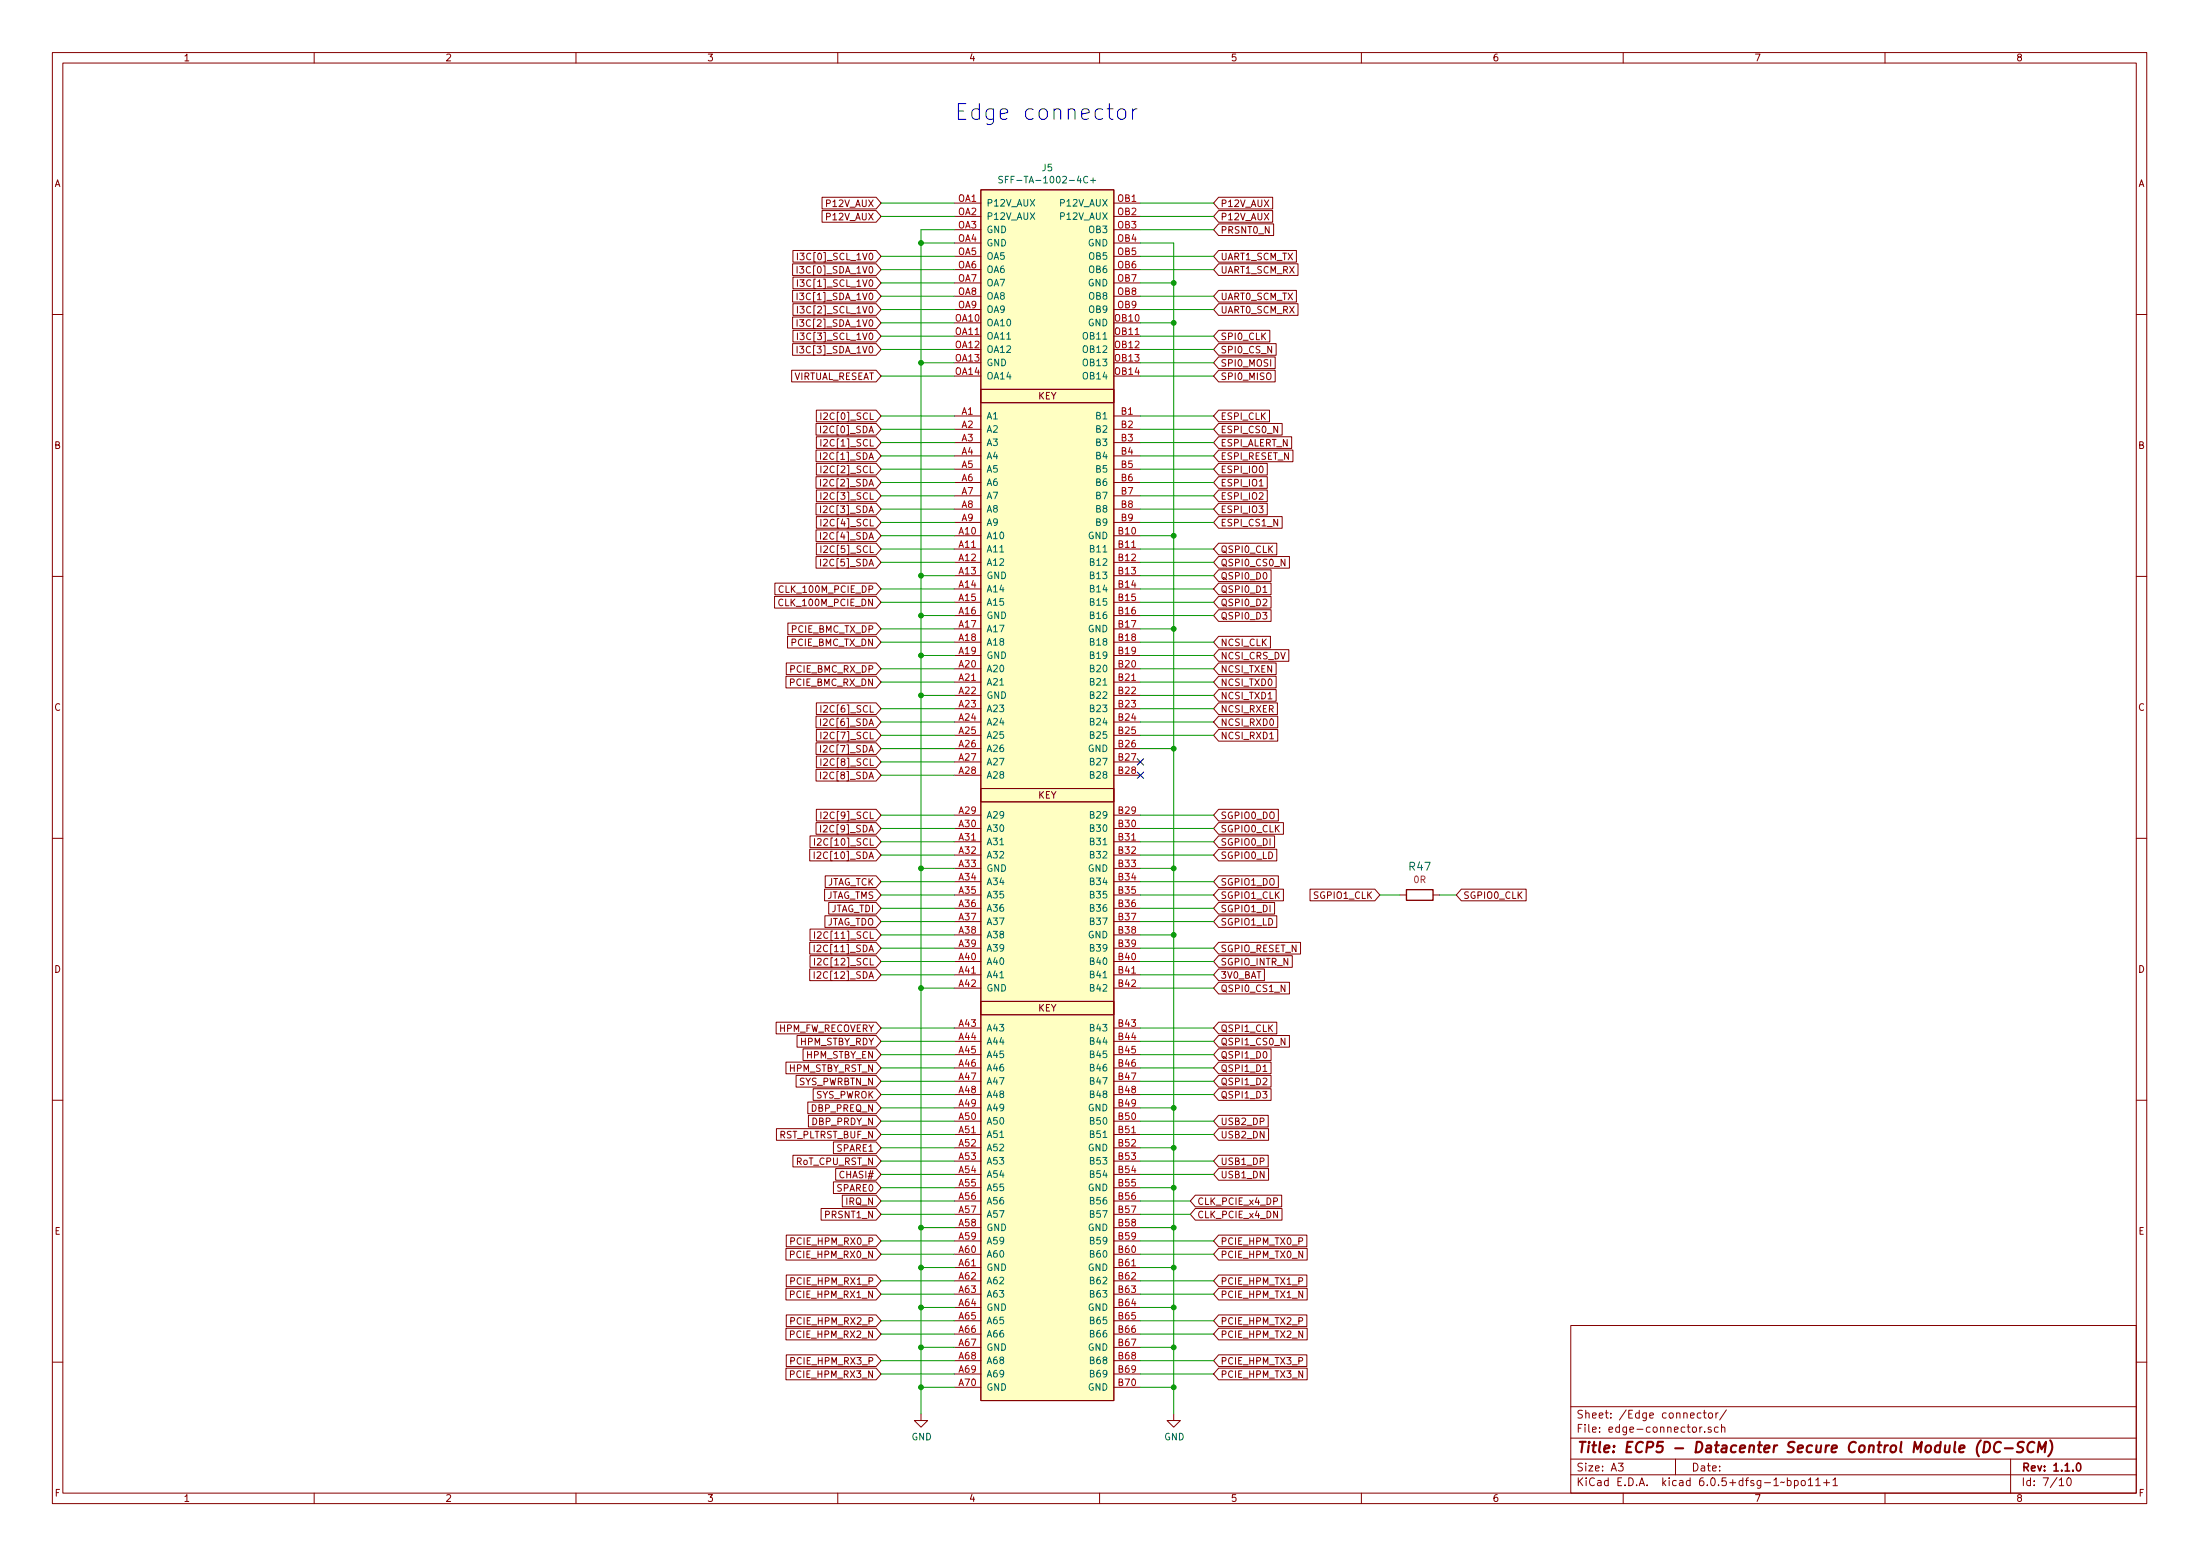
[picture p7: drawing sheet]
EESchema Schematic File Version 4
EELAYER 30 0
EELAYER END
$Descr A3 16535 11693
encoding utf-8
Sheet 5 10
Title "ECP5 - Datacenter Secure Control Module (DC-SCM)"
Date ""
Rev "1.1.0"
Comp ""
Comment1 ""
Comment2 ""
Comment3 ""
Comment4 ""
$EndDescr
Wire Wire Line
	9125 1525 8575 1525
Wire Wire Line
	9125 1625 8575 1625
Wire Wire Line
	8575 1725 9125 1725
Wire Wire Line
	8575 2025 9125 2025
Wire Wire Line
	9125 2225 8575 2225
Wire Wire Line
	8575 2325 9125 2325
Wire Wire Line
	9125 2525 8575 2525
Wire Wire Line
	8575 2625 9125 2625
Wire Wire Line
	9125 2725 8575 2725
Wire Wire Line
	9125 2825 8575 2825
Wire Wire Line
	9125 6125 8575 6125
Wire Wire Line
	9125 6225 8575 6225
Wire Wire Line
	8575 6325 9125 6325
Wire Wire Line
	9125 6425 8575 6425
Wire Wire Line
	8575 6625 9125 6625
Wire Wire Line
	9125 6725 8575 6725
Wire Wire Line
	9125 6825 8575 6825
Wire Wire Line
	8575 6925 9125 6925
Wire Wire Line
	9125 7125 8575 7125
Wire Wire Line
	8575 7225 9125 7225
Wire Wire Line
	9125 7325 8575 7325
Wire Wire Line
	9125 7425 8575 7425
Wire Wire Line
	9125 3125 8575 3125
Wire Wire Line
	9125 3225 8575 3225
Wire Wire Line
	8575 3325 9125 3325
Wire Wire Line
	9125 3425 8575 3425
Wire Wire Line
	9125 3525 8575 3525
Wire Wire Line
	8575 3625 9125 3625
Wire Wire Line
	9125 3725 8575 3725
Wire Wire Line
	9125 3825 8575 3825
Wire Wire Line
	8575 3925 9125 3925
Wire Wire Line
	9125 4125 8575 4125
Wire Wire Line
	8575 4225 9125 4225
Wire Wire Line
	9125 4325 8575 4325
Wire Wire Line
	9125 4425 8575 4425
Wire Wire Line
	9125 4525 8575 4525
Wire Wire Line
	9125 4625 8575 4625
Wire Wire Line
	8575 4725 8825 4725
Wire Wire Line
	9125 4825 8575 4825
Wire Wire Line
	9125 4925 8575 4925
Wire Wire Line
	8575 5025 9125 5025
Wire Wire Line
	9125 5125 8575 5125
Wire Wire Line
	9125 5225 8575 5225
Wire Wire Line
	8575 5325 9125 5325
Wire Wire Line
	9125 5425 8575 5425
Wire Wire Line
	9125 5525 8575 5525
Wire Wire Line
	8575 5625 8825 5625
Wire Wire Line
	9125 7725 8575 7725
Wire Wire Line
	9125 7825 8575 7825
Wire Wire Line
	8575 7925 9125 7925
Wire Wire Line
	9125 8025 8575 8025
Wire Wire Line
	9125 8125 8575 8125
Wire Wire Line
	8575 8225 9125 8225
Wire Wire Line
	9125 8425 8575 8425
Wire Wire Line
	8575 8525 9125 8525
Wire Wire Line
	8825 8625 8575 8625
Wire Wire Line
	9125 8725 8575 8725
Wire Wire Line
	8575 8825 9125 8825
Wire Wire Line
	8575 9325 9125 9325
Wire Wire Line
	9125 9425 8575 9425
Wire Wire Line
	8575 9625 9125 9625
Wire Wire Line
	9125 9725 8575 9725
Wire Wire Line
	8575 9925 9125 9925
Wire Wire Line
	9125 10025 8575 10025
Wire Wire Line
	8575 10225 9125 10225
Wire Wire Line
	9125 10325 8575 10325
Text GLabel 6625 1625 0    50   Input ~ 0
P12V_AUX
Connection ~ 6925 2725
Connection ~ 6925 6525
Wire Wire Line
	6925 6525 6925 7425
Connection ~ 6925 7425
Wire Wire Line
	6925 7425 6925 9225
Connection ~ 6925 9225
Wire Wire Line
	6925 9225 6925 9525
Connection ~ 6925 9825
Wire Wire Line
	6925 9825 6925 10125
Connection ~ 6925 10125
Wire Wire Line
	6925 10125 6925 10425
Wire Wire Line
	6925 10425 6925 10625
Connection ~ 6925 10425
$Comp
L ecp5-dc-scm:GND #PWR027
U 1 1
P 6925 10625
F 0 "#PWR027" H 6925 10375 50  0001 C CNN
F 1 "GND" H 6930 10452 50  0000 C CNN
F 2 "" H 6925 10625 50  0001 C CNN
F 3 "" H 6925 10625 50  0001 C CNN
	1    6925 10625
	1    0    0    -1  
$EndComp
Wire Wire Line
	6925 1825 6925 2725
Wire Wire Line
	6925 1825 6925 1725
Connection ~ 6925 1825
Text GLabel 6625 2825 0    50   Input ~ 0
VIRTUAL_RESEAT
Text GLabel 6625 3125 0    50   Input ~ 0
I2C[0]_SCL
Text GLabel 6625 3225 0    50   Input ~ 0
I2C[0]_SDA
Text GLabel 6625 3325 0    50   Input ~ 0
I2C[1]_SCL
Text GLabel 6625 3425 0    50   Input ~ 0
I2C[1]_SDA
Text GLabel 6625 3525 0    50   Input ~ 0
I2C[2]_SCL
Text GLabel 6625 3625 0    50   Input ~ 0
I2C[2]_SDA
Text GLabel 6625 3725 0    50   Input ~ 0
I2C[3]_SCL
Text GLabel 6625 3825 0    50   Input ~ 0
I2C[3]_SDA
Text GLabel 6625 3925 0    50   Input ~ 0
I2C[4]_SCL
Text GLabel 6625 4025 0    50   Input ~ 0
I2C[4]_SDA
Text GLabel 6625 4425 0    50   Input ~ 0
CLK_100M_PCIE_DP
Text GLabel 6625 4525 0    50   Input ~ 0
CLK_100M_PCIE_DN
Text GLabel 6625 4725 0    50   Input ~ 0
PCIE_BMC_TX_DP
Text GLabel 6625 4825 0    50   Input ~ 0
PCIE_BMC_TX_DN
Text GLabel 6625 5025 0    50   Input ~ 0
PCIE_BMC_RX_DP
Text GLabel 6625 5125 0    50   Input ~ 0
PCIE_BMC_RX_DN
Text GLabel 6625 4125 0    50   Input ~ 0
I2C[5]_SCL
Text GLabel 6625 4225 0    50   Input ~ 0
I2C[5]_SDA
Text GLabel 6625 5325 0    50   Input ~ 0
I2C[6]_SCL
Text GLabel 6625 5425 0    50   Input ~ 0
I2C[6]_SDA
Text GLabel 6625 5525 0    50   Input ~ 0
I2C[7]_SCL
Text GLabel 6625 5625 0    50   Input ~ 0
I2C[7]_SDA
Text GLabel 6625 5725 0    50   Input ~ 0
I2C[8]_SCL
Text GLabel 6625 5825 0    50   Input ~ 0
I2C[8]_SDA
Text GLabel 6625 6125 0    50   Input ~ 0
I2C[9]_SCL
Text GLabel 6625 6225 0    50   Input ~ 0
I2C[9]_SDA
Text GLabel 6625 6325 0    50   Input ~ 0
I2C[10]_SCL
Text GLabel 6625 6425 0    50   Input ~ 0
I2C[10]_SDA
Text GLabel 6625 6625 0    50   Input ~ 0
JTAG_TCK
Text GLabel 6625 6725 0    50   Input ~ 0
JTAG_TMS
Text GLabel 6625 6825 0    50   Input ~ 0
JTAG_TDI
Text GLabel 6625 6925 0    50   Input ~ 0
JTAG_TDO
Text GLabel 6625 7025 0    50   Input ~ 0
I2C[11]_SCL
Text GLabel 6625 7125 0    50   Input ~ 0
I2C[11]_SDA
Text GLabel 6625 7225 0    50   Input ~ 0
I2C[12]_SCL
Text GLabel 6625 7325 0    50   Input ~ 0
I2C[12]_SDA
Text GLabel 6625 7725 0    50   Input ~ 0
HPM_FW_RECOVERY
Text GLabel 6625 7825 0    50   Input ~ 0
HPM_STBY_RDY
Text GLabel 6625 7925 0    50   Input ~ 0
HPM_STBY_EN
Text GLabel 6625 8025 0    50   Input ~ 0
HPM_STBY_RST_N
Text GLabel 6625 8125 0    50   Input ~ 0
SYS_PWRBTN_N
Text GLabel 6625 8225 0    50   Input ~ 0
SYS_PWROK
Text GLabel 6625 8325 0    50   Input ~ 0
DBP_PREQ_N
Text GLabel 6625 8425 0    50   Input ~ 0
DBP_PRDY_N
Text GLabel 6625 8525 0    50   Input ~ 0
RST_PLTRST_BUF_N
Text GLabel 6625 8625 0    50   Input ~ 0
SPARE1
Text GLabel 6625 8725 0    50   Input ~ 0
RoT_CPU_RST_N
Text GLabel 6625 8825 0    50   Input ~ 0
CHASI#
Text GLabel 6625 8925 0    50   Input ~ 0
SPARE0
Text GLabel 6625 9025 0    50   Input ~ 0
IRQ_N
Text GLabel 6625 9125 0    50   Input ~ 0
PRSNT1_N
Text GLabel 6625 9325 0    50   Input ~ 0
PCIE_HPM_RX0_P
Text GLabel 6625 9425 0    50   Input ~ 0
PCIE_HPM_RX0_N
Connection ~ 6925 9525
Wire Wire Line
	6925 9525 6925 9825
Text GLabel 6625 9625 0    50   Input ~ 0
PCIE_HPM_RX1_P
Text GLabel 6625 9725 0    50   Input ~ 0
PCIE_HPM_RX1_N
Text GLabel 6625 9925 0    50   Input ~ 0
PCIE_HPM_RX2_P
Text GLabel 6625 10025 0    50   Input ~ 0
PCIE_HPM_RX2_N
Text GLabel 6625 10225 0    50   Input ~ 0
PCIE_HPM_RX3_P
Text GLabel 6625 10325 0    50   Input ~ 0
PCIE_HPM_RX3_N
Text GLabel 9125 1625 2    50   Input ~ 0
P12V_AUX
Text GLabel 9125 1525 2    50   Input ~ 0
P12V_AUX
Text GLabel 6625 1525 0    50   Input ~ 0
P12V_AUX
Text GLabel 9125 1725 2    50   Input ~ 0
PRSNT0_N
Wire Wire Line
	8825 1825 8575 1825
Wire Wire Line
	8575 1925 9125 1925
Wire Wire Line
	8825 1825 8825 2125
Connection ~ 8825 2125
Wire Wire Line
	8825 2125 8575 2125
Wire Wire Line
	8825 2125 8825 2425
Connection ~ 8825 2425
Wire Wire Line
	8825 2425 8575 2425
Wire Wire Line
	8825 2425 8825 4025
Connection ~ 8825 4025
Wire Wire Line
	8825 4025 8575 4025
Wire Wire Line
	8825 4025 8825 4725
Connection ~ 8825 4725
Wire Wire Line
	8825 4725 8825 5625
Connection ~ 8825 5625
Wire Wire Line
	8825 5625 8825 6525
Connection ~ 8825 6525
Wire Wire Line
	8825 6525 8575 6525
Wire Wire Line
	8825 6525 8825 7025
Connection ~ 8825 7025
Wire Wire Line
	8825 7025 8575 7025
Wire Wire Line
	8825 7025 8825 8325
Connection ~ 8825 8325
Wire Wire Line
	8825 8325 8575 8325
Wire Wire Line
	8825 8325 8825 8625
Connection ~ 8825 8925
Wire Wire Line
	8825 8925 8575 8925
Wire Wire Line
	8825 8925 8825 9225
Connection ~ 8825 9225
Wire Wire Line
	8825 9225 8575 9225
Wire Wire Line
	8825 9225 8825 9525
Connection ~ 8825 9525
Wire Wire Line
	8825 9525 8575 9525
Wire Wire Line
	8825 9525 8825 9825
Connection ~ 8825 9825
Wire Wire Line
	8825 9825 8575 9825
Wire Wire Line
	8825 9825 8825 10125
Connection ~ 8825 10125
Wire Wire Line
	8825 10125 8575 10125
Wire Wire Line
	8825 10125 8825 10425
Wire Wire Line
	8825 10425 8575 10425
Text Notes 7175 925  0    118  ~ 0
Edge connector
Text GLabel 9125 1925 2    50   Input ~ 0
UART1_SCM_TX
Text GLabel 9125 2025 2    50   Input ~ 0
UART1_SCM_RX
Text GLabel 9125 2225 2    50   Input ~ 0
UART0_SCM_TX
Text GLabel 9125 2325 2    50   Input ~ 0
UART0_SCM_RX
Text GLabel 9125 2625 2    50   Input ~ 0
SPI0_CS_N
Text GLabel 9125 2725 2    50   Input ~ 0
SPI0_MOSI
Text GLabel 9125 2825 2    50   Input ~ 0
SPI0_MISO
Text GLabel 9125 3125 2    50   Input ~ 0
ESPI_CLK
Text GLabel 9125 3225 2    50   Input ~ 0
ESPI_CS0_N
Text GLabel 9125 3325 2    50   Input ~ 0
ESPI_ALERT_N
Text GLabel 9125 3425 2    50   Input ~ 0
ESPI_RESET_N
Text GLabel 9125 3525 2    50   Input ~ 0
ESPI_IO0
Text GLabel 9125 3625 2    50   Input ~ 0
ESPI_IO1
Text GLabel 9125 3725 2    50   Input ~ 0
ESPI_IO2
Text GLabel 9125 3825 2    50   Input ~ 0
ESPI_IO3
Text GLabel 9125 3925 2    50   Input ~ 0
ESPI_CS1_N
Text GLabel 9125 4125 2    50   Input ~ 0
QSPI0_CLK
Text GLabel 9125 4225 2    50   Input ~ 0
QSPI0_CS0_N
Text GLabel 9125 4325 2    50   Input ~ 0
QSPI0_D0
Text GLabel 9125 4425 2    50   Input ~ 0
QSPI0_D1
Text GLabel 9125 4525 2    50   Input ~ 0
QSPI0_D2
Text GLabel 9125 4625 2    50   Input ~ 0
QSPI0_D3
Text GLabel 9125 4825 2    50   Input ~ 0
NCSI_CLK
Text GLabel 9125 4925 2    50   Input ~ 0
NCSI_CRS_DV
Text GLabel 9125 5025 2    50   Input ~ 0
NCSI_TXEN
Text GLabel 9125 5125 2    50   Input ~ 0
NCSI_TXD0
Text GLabel 9125 5225 2    50   Input ~ 0
NCSI_TXD1
Text GLabel 9125 5325 2    50   Input ~ 0
NCSI_RXER
Text GLabel 9125 5425 2    50   Input ~ 0
NCSI_RXD0
Text GLabel 9125 5525 2    50   Input ~ 0
NCSI_RXD1
Text GLabel 9125 6125 2    50   Input ~ 0
SGPIO0_DO
Text GLabel 9125 6225 2    50   Input ~ 0
SGPIO0_CLK
Text GLabel 9125 6325 2    50   Input ~ 0
SGPIO0_DI
Text GLabel 9125 6425 2    50   Input ~ 0
SGPIO0_LD
Text GLabel 9125 6625 2    50   Input ~ 0
SGPIO1_DO
Text GLabel 9125 6825 2    50   Input ~ 0
SGPIO1_DI
Text GLabel 9125 6925 2    50   Input ~ 0
SGPIO1_LD
Text GLabel 9125 7125 2    50   Input ~ 0
SGPIO_RESET_N
Text GLabel 9125 7225 2    50   Input ~ 0
SGPIO_INTR_N
Text GLabel 9125 7325 2    50   Input ~ 0
3V0_BAT
Text GLabel 9125 7425 2    50   Input ~ 0
QSPI0_CS1_N
Text GLabel 9125 7725 2    50   Input ~ 0
QSPI1_CLK
Text GLabel 9125 7825 2    50   Input ~ 0
QSPI1_CS0_N
Text GLabel 9125 7925 2    50   Input ~ 0
QSPI1_D0
Text GLabel 9125 8025 2    50   Input ~ 0
QSPI1_D1
Text GLabel 9125 8125 2    50   Input ~ 0
QSPI1_D2
Text GLabel 9125 8225 2    50   Input ~ 0
QSPI1_D3
Connection ~ 8825 8625
Wire Wire Line
	8825 8625 8825 8925
Text GLabel 9125 8725 2    50   Input ~ 0
USB1_DP
Text GLabel 9125 8825 2    50   Input ~ 0
USB1_DN
Text GLabel 9125 9325 2    50   Input ~ 0
PCIE_HPM_TX0_P
Text GLabel 9125 9425 2    50   Input ~ 0
PCIE_HPM_TX0_N
Text GLabel 9125 9625 2    50   Input ~ 0
PCIE_HPM_TX1_P
Text GLabel 9125 9725 2    50   Input ~ 0
PCIE_HPM_TX1_N
Text GLabel 9125 9925 2    50   Input ~ 0
PCIE_HPM_TX2_P
Text GLabel 9125 10025 2    50   Input ~ 0
PCIE_HPM_TX2_N
Text GLabel 9125 10225 2    50   Input ~ 0
PCIE_HPM_TX3_P
Text GLabel 9125 10325 2    50   Input ~ 0
PCIE_HPM_TX3_N
Wire Wire Line
	8825 10425 8825 10625
$Comp
L ecp5-dc-scm:GND #PWR028
U 1 1
P 8825 10625
F 0 "#PWR028" H 8825 10375 50  0001 C CNN
F 1 "GND" H 8830 10452 50  0000 C CNN
F 2 "" H 8825 10625 50  0001 C CNN
F 3 "" H 8825 10625 50  0001 C CNN
	1    8825 10625
	1    0    0    -1  
$EndComp
Text GLabel 6625 2025 0    50   Input ~ 0
I3C[0]_SDA_1V0
Text GLabel 6625 2225 0    50   Input ~ 0
I3C[1]_SDA_1V0
Text GLabel 6625 2125 0    50   Input ~ 0
I3C[1]_SCL_1V0
Text GLabel 6625 2425 0    50   Input ~ 0
I3C[2]_SDA_1V0
Text GLabel 6625 2325 0    50   Input ~ 0
I3C[2]_SCL_1V0
Text GLabel 6625 2625 0    50   Input ~ 0
I3C[3]_SDA_1V0
Text GLabel 6625 2525 0    50   Input ~ 0
I3C[3]_SCL_1V0
Text GLabel 6625 1925 0    50   Input ~ 0
I3C[0]_SCL_1V0
Text GLabel 9125 8525 2    50   Input ~ 0
USB2_DN
Text GLabel 9125 8425 2    50   Input ~ 0
USB2_DP
Text GLabel 8950 9125 2    50   Input ~ 0
CLK_PCIE_x4_DN
Text GLabel 8950 9025 2    50   Input ~ 0
CLK_PCIE_x4_DP
Text GLabel 9125 6725 2    50   Input ~ 0
SGPIO1_CLK
$Comp
L ecp5-dc-scm:R_0R_0402 R47
U 1 1
P 10675 6725
F 0 "R47" H 10675 6938 60  0000 C CNN
F 1 "R_0R_0402" H 10675 6575 60  0001 C CNN
F 2 "ecp5-dc-scm-footprints:0402-res" H 10875 6925 60  0001 L CNN
F 3 "" H 10675 6725 50  0001 C CNN
F 4 "PANASONIC" H 10875 7125 60  0001 L CNN "Manufacturer"
F 5 "ERJ2GE0R00X" H 10875 7025 60  0001 L CNN "MPN"
F 6 "0R" H 10675 6840 50  0000 C CNN "Val"
	1    10675 6725
	1    0    0    -1  
$EndComp
Wire Wire Line
	10950 6725 10825 6725
Wire Wire Line
	10525 6725 10375 6725
Wire Wire Line
	8950 9025 8575 9025
Wire Wire Line
	8950 9125 8575 9125
Text GLabel 10375 6725 0    50   Input ~ 0
SGPIO1_CLK
Text GLabel 10950 6725 2    50   Input ~ 0
SGPIO0_CLK
Text GLabel 9125 2525 2    50   Input ~ 0
SPI0_CLK
Wire Wire Line
	6625 2325 7175 2325
Wire Wire Line
	7175 2225 6625 2225
Wire Wire Line
	7175 2125 6625 2125
Wire Wire Line
	6625 2025 7175 2025
Wire Wire Line
	6625 1925 7175 1925
Wire Wire Line
	7175 1825 6925 1825
Wire Wire Line
	6925 1725 7175 1725
Wire Wire Line
	7175 1625 6625 1625
Wire Wire Line
	7175 2825 6625 2825
Wire Wire Line
	7175 2725 6925 2725
Wire Wire Line
	6625 2625 7175 2625
Wire Wire Line
	7175 2525 6625 2525
Wire Wire Line
	7175 2425 6625 2425
Wire Wire Line
	7175 1525 6625 1525
Wire Wire Line
	6625 3925 7175 3925
Wire Wire Line
	7175 3825 6625 3825
Wire Wire Line
	7175 10425 6925 10425
Wire Wire Line
	7175 3725 6625 3725
Wire Wire Line
	7175 10325 6625 10325
Wire Wire Line
	6625 10225 7175 10225
Wire Wire Line
	7175 10125 6925 10125
Wire Wire Line
	7175 10025 6625 10025
Wire Wire Line
	6625 9925 7175 9925
Wire Wire Line
	7175 9825 6925 9825
Wire Wire Line
	7175 9725 6625 9725
Wire Wire Line
	6625 9625 7175 9625
Wire Wire Line
	7175 9525 6925 9525
Wire Wire Line
	7175 9425 6625 9425
Wire Wire Line
	6625 3625 7175 3625
Wire Wire Line
	6625 9325 7175 9325
Wire Wire Line
	7175 9225 6925 9225
Wire Wire Line
	7175 9125 6625 9125
Wire Wire Line
	7175 9025 6625 9025
Wire Wire Line
	7175 8925 6625 8925
Wire Wire Line
	6625 8825 7175 8825
Wire Wire Line
	7175 8725 6625 8725
Wire Wire Line
	7175 8625 6625 8625
Wire Wire Line
	6625 8525 7175 8525
Wire Wire Line
	7175 8425 6625 8425
Wire Wire Line
	7175 3525 6625 3525
Wire Wire Line
	7175 8325 6625 8325
Wire Wire Line
	6625 8225 7175 8225
Wire Wire Line
	7175 8125 6625 8125
Wire Wire Line
	7175 8025 6625 8025
Wire Wire Line
	6625 7925 7175 7925
Wire Wire Line
	7175 7825 6625 7825
Wire Wire Line
	7175 7725 6625 7725
Wire Wire Line
	7175 7425 6925 7425
Wire Wire Line
	7175 7325 6625 7325
Wire Wire Line
	6625 7225 7175 7225
Wire Wire Line
	7175 3425 6625 3425
Wire Wire Line
	7175 7125 6625 7125
Wire Wire Line
	7175 7025 6625 7025
Wire Wire Line
	6625 6925 7175 6925
Wire Wire Line
	7175 6825 6625 6825
Wire Wire Line
	7175 6725 6625 6725
Wire Wire Line
	6625 6625 7175 6625
Wire Wire Line
	7175 6525 6925 6525
Wire Wire Line
	7175 6425 6625 6425
Wire Wire Line
	6625 6325 7175 6325
Wire Wire Line
	7175 6225 6625 6225
Wire Wire Line
	6625 3325 7175 3325
Wire Wire Line
	7175 6125 6625 6125
Wire Wire Line
	7175 5825 6625 5825
Wire Wire Line
	7175 5725 6625 5725
Wire Wire Line
	6625 5625 7175 5625
Wire Wire Line
	7175 5525 6625 5525
Wire Wire Line
	7175 5425 6625 5425
Wire Wire Line
	6625 5325 7175 5325
Wire Wire Line
	7175 4225 6625 4225
Wire Wire Line
	7175 4125 6625 4125
Wire Wire Line
	7175 3225 6625 3225
Wire Wire Line
	7175 5125 6625 5125
Wire Wire Line
	7175 5025 6625 5025
Wire Wire Line
	7175 4825 6625 4825
Wire Wire Line
	7175 4725 6625 4725
Wire Wire Line
	7175 4525 6625 4525
Wire Wire Line
	6625 4425 7175 4425
Wire Wire Line
	7175 4025 6625 4025
Wire Wire Line
	7175 3125 6625 3125
$Comp
L ecp5-dc-scm:SFF-TA-1002-4C+ J5
U 1 1
P 7875 1425
F 0 "J5" H 7875 1590 50  0000 C CNN
F 1 "SFF-TA-1002-4C+" H 7875 1499 50  0000 C CNN
F 2 "ecp5-dc-scm-footprints:SFF-TA-1002-4C+" H 8025 1475 50  0001 C CNN
F 3 "https://cdn.amphenol-icc.com/media/wysiwyg/files/documentation/sme005.pdf?__cf_chl_jschl_tk__=4604d1306574a1ee474ea914090d3e0c57e266a6-1606907014-0-AbkYBTCTl__kMBcY3BDmgKpfUy32FqitwN2Lniuy8W-uyv2Ev04Q-Q5Mr7srIz_Wnur0_9chB4CRbxKSYcEh7IvAJYsUgJ0PWIS5YdRqqHg567uaZciEX2hQP4ss5l6M4XdNrxEjJppHvyRV3ku89t-VmUSzhgCb8oJlyHpTxST4dEmKZNXfM53TM0tmGirdVbCRt1Byrx5pkz_uMvNABIOj7B2-eDGK52J3DWRD76zEyjdxY7Iz11gPiOY5i_QGIR3uOwkR5LBPNXe8zGqAf8--AKa7RqDbIriQRt90_32C4zIuHqbGa05BXS135E65ov80PbVcb4eSiutCqcJUAacUwu3eVnXVeIumfihJxuP8Rv7_n6saeG_2IuQpEiskzovLGKZM3667Y-rm-AL1NRXTamtvBxqTk0vyMvZ60FgJ" H 8075 1375 50  0001 C CNN
	1    7875 1425
	1    0    0    -1  
$EndComp
NoConn ~ 8575 5725
NoConn ~ 8575 5825
Wire Wire Line
	6925 2725 6925 4325
Wire Wire Line
	7175 4325 6925 4325
Connection ~ 6925 4325
Wire Wire Line
	6925 4325 6925 4625
Wire Wire Line
	7175 4625 6925 4625
Connection ~ 6925 4625
Wire Wire Line
	6925 4625 6925 4925
Wire Wire Line
	7175 4925 6925 4925
Connection ~ 6925 4925
Wire Wire Line
	6925 4925 6925 5225
Wire Wire Line
	7175 5225 6925 5225
Connection ~ 6925 5225
Wire Wire Line
	6925 5225 6925 6525
$EndSCHEMATC
